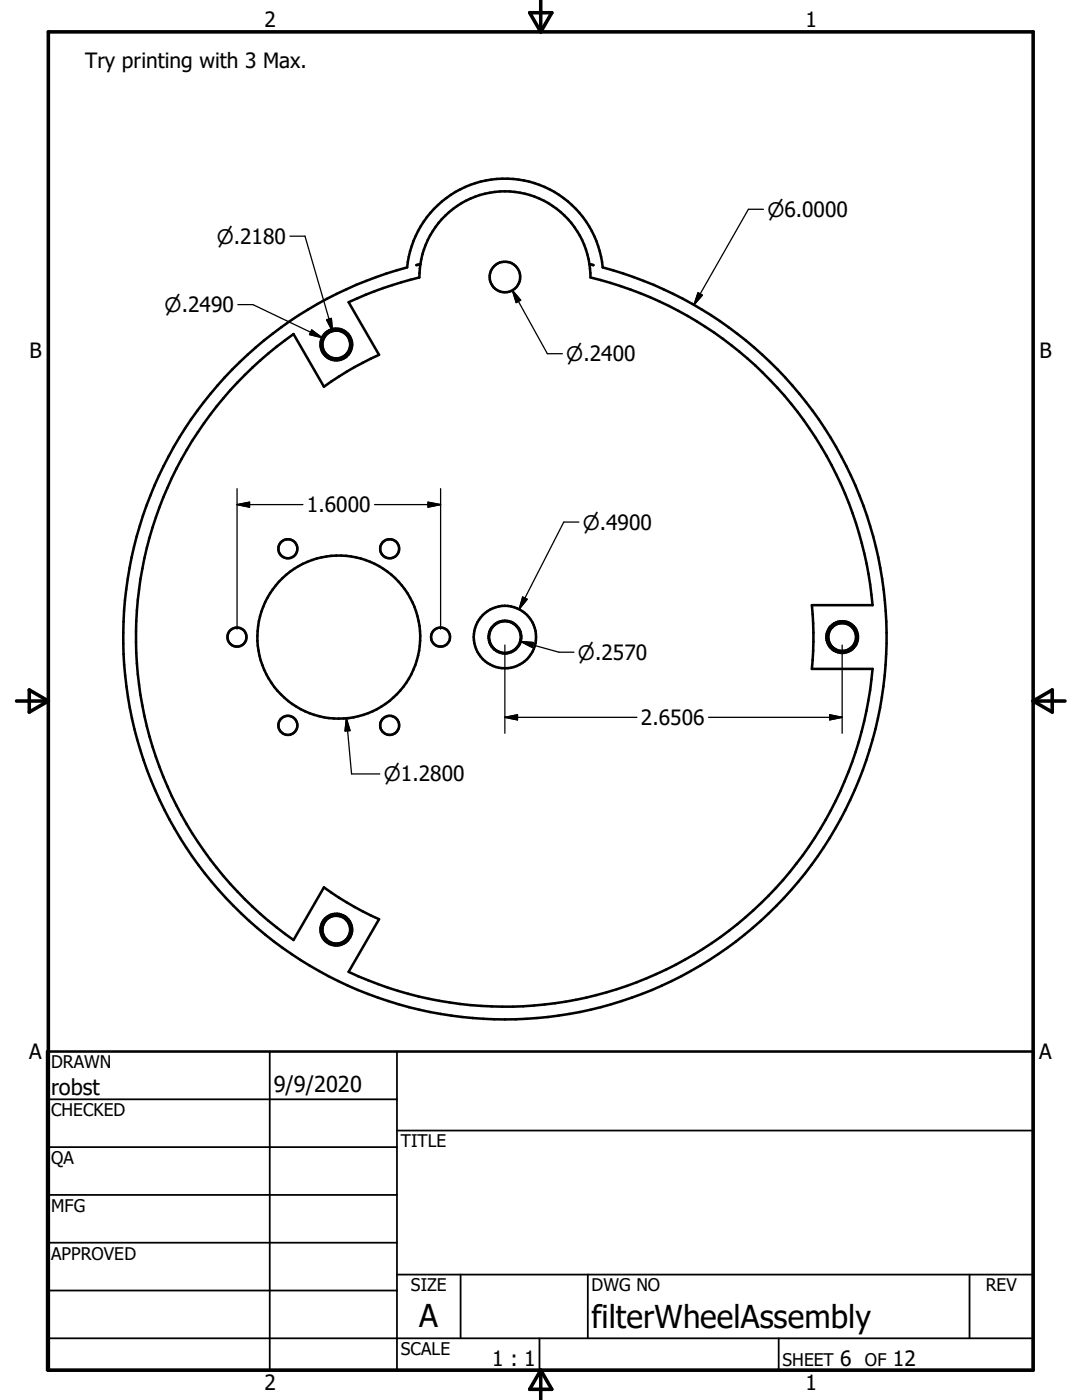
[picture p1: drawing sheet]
<svg xmlns="http://www.w3.org/2000/svg" width="216mm" height="279mm" viewBox="0 0 216 279" stroke-linecap="round" stroke-linejoin="round" font-family="sans-serif">
<g fill="none" stroke="#000" stroke-width=".51">
<path d="M83.9 52.7a17.1 17.1 0 0 1 16.9-14.5 17.1 17.1 0 0 1 16.8 14.5M83.9 52.7l-.8 .2M83.9 52.7l-.2 2.7a74.1 74.1 0 0 0-14.1 4.9l6 10.5-4.8 2.5-6.2 3.9-6-10.5a73.9 73.9 0 0 0 0 120.9l6-10.5 3 2.1 3.2 1.8 4.8 2.5-6 10.5a73.6 73.6 0 0 0 104.5-60.5h-12.1l.3-5.4v-3.7l-.3-3.6h12.1a73.7 73.7 0 0 0-56.3-65.4l-.2-2.7M117.6 52.7l.8 .2M46.3 73.7a76.6 76.6 0 0 1 34.9-20.3 19.6 19.6 0 0 1 19.6-17.7 19.6 19.6 0 0 1 19.5 17.7 76.3 76.3 0 0 1 53.3 96.1 76.3 76.3 0 0 1-98.2 49.6 76.4 76.4 0 0 1-29.1-125.4zM9.4 209.9h196.8v63.5h-196.8z"/>
<circle cx="100.8" cy="55.3" r="3.1"/>
<circle cx="67.1" cy="68.8" r="2.78"/>
<circle cx="67.1" cy="68.8" r="3.2"/>
<circle cx="57.4" cy="109.5" r="1.9"/>
<circle cx="77.7" cy="109.5" r="1.9"/>
<circle cx="47.3" cy="127.1" r="1.9"/>
<circle cx="67.6" cy="127.2" r="16.3"/>
<circle cx="87.9" cy="127.1" r="1.9"/>
<circle cx="100.8" cy="127.2" r="3.2"/>
<circle cx="100.8" cy="127.1" r="6.2"/>
<circle cx="100.8" cy="127.2" r="3.3"/>
<circle cx="168" cy="127.2" r="3.2"/>
<circle cx="168" cy="127.1" r="2.77"/>
<circle cx="57.4" cy="144.8" r="1.9"/>
<circle cx="77.7" cy="144.8" r="1.9"/>
<circle cx="67.1" cy="185.5" r="3.2"/>
<circle cx="67.1" cy="185.5" r="2.77"/>
</g>
<path d="M9.6 6.4h196.6v267h-196.6zM105.7 2.5h4.4l-2.2 3.9zM107.9 0v6.4M3.3 139.9h6.3M5.8 137.7l3.8 2.2-3.8 2.2zM206.2 139.9h6.3M206.2 139.9l3.8-2.2v4.4zM107.9 273.4v6M107.9 273.4l2.2 3.9h-4.4z" fill="none" stroke="#000" stroke-width=".71"/>
<g fill="none" stroke="#000" stroke-width=".36">
<path d="M9.4 219.4h69.8M53.8 209.9v63.5M79.2 209.9v63.5M9.4 228.9h69.8M9.4 238.5h69.8M79.2 225.6h127M9.4 248h69.8M9.4 257.6h69.8M79.2 254.4h127M91.9 254.4v12.7M117.3 254.4v12.7M193.5 254.4v12.7"/>
<path d="M9.4 267.1h196.8M107.6 267.1v6.3M155.4 267.1v6.3"/>
</g>
<g fill="none" stroke="#000" stroke-width=".25">
<path d="M57.9 47.1h3l5.4 19M102.2 57.9l7 12.7h3M102.2 57.9l1.7 2-.9 .5zM139.3 58.4l.8 .5-1.6 1.9zM152.3 41.8h-3l-10.8 19M47.5 60.8h3l13.8 6.6M62.2 65.9l2.1 1.5-2.5-.6zM65.2 63.8l.9-.3 .2 2.6zM47.3 97.5v28.1M87.9 97.5v28.1M47.3 100.7h13.1M47.3 100.7l2.5-.5v1z"/>
<path d="M74.7 100.7h13.2M85.4 100.2l2.5 .5-2.5 .5zM104.3 119.1l.9 .5-1.6 2zM115.5 104.2h-3l-8.9 17.4M100.7 128.7v17.6M103.9 128l7.6 2.2h3M103.9 128l2.5 .2-.2 1zM168 128.7v17.6M69.1 143.3l1 11.2h5.7M69.1 143.3l.7 2.5-.9 .1zM100.7 143.2h26.4M100.7 143.2l2.6-.5v1z"/>
<path d="M141.4 143.2h26.6M165.6 142.7l2.4 .5-2.4 .5z"/>
</g>
<path d="M102.2 57.9l1.7 2-.9 .5zM139.3 58.4l.8 .5-1.6 1.9zM62.2 65.9l2.1 1.5-2.5-.6zM65.2 63.8l.9-.3 .2 2.6zM47.3 100.7l2.5-.5v1zM85.4 100.2l2.5 .5-2.5 .5zM104.3 119.1l.9 .5-1.6 2zM103.9 128l2.5 .2-.2 1zM69.1 143.3l.7 2.5-.9 .1zM100.7 143.2l2.6-.5v1zM165.6 142.7l2.4 .5-2.4 .5z" fill="#000" stroke="#000" stroke-width=".25"/>
<g font-size="6.3">
<text x="83.7" y="264.9">A</text>
<text x="118" y="265">filterWheelAssembly</text>
</g>
<g font-size="4.4">
<text x="10.2" y="218.6">robst</text>
<text x="54.6" y="217.9">9/9/2020</text>
</g>
<g font-size="4.2">
<text x="52.8" y="5.4">2</text>
<text x="160.7" y="5.4">1</text>
<text x="17" y="13.6">Try printing with 3 Max.</text>
<text x="5.9" y="71.5">B</text>
<text x="207.4" y="71.5">B</text>
<text x="61.3" y="102.3">1.6000</text>
<text x="127.9" y="144.7">2.6506</text>
<text x="5.8" y="211.4">A</text>
<text x="207.4" y="211.4">A</text>
<text x="98.2" y="272.7">1 : 1</text>
<text x="167.7" y="272.6">6</text>
<text x="178.2" y="272.6">12</text>
<text x="52.8" y="277.5">2</text>
<text x="160.7" y="277.5">1</text>
</g>
<g font-size="4">
<text x="153.1" y="43.3">n6.0000</text>
<text x="43.3" y="48.6">n.2180</text>
<text x="32.9" y="62.3">n.2490</text>
<text x="113" y="72.1">n.2400</text>
<text x="116.3" y="105.7">n.4900</text>
<text x="115.3" y="131.7">n.2570</text>
<text x="76.6" y="155.9">n1.2800</text>
</g>
<g font-size="3.5">
<text x="10.2" y="213.1">DRAWN</text>
<text x="10.2" y="222.7">CHECKED</text>
<text x="10.2" y="232.3">QA</text>
<text x="80" y="228.9">TITLE</text>
<text x="10.2" y="241.8">MFG</text>
<text x="10.2" y="251.4">APPROVED</text>
<text x="82" y="257.7">SIZE</text>
<text x="118" y="257.7">DWG NO</text>
<text x="196.7" y="257.6">REV</text>
<text x="80" y="270.4">SCALE</text>
<text x="156.1" y="272.6">SHEET</text>
<text x="172.6" y="272.6">OF</text>
</g>
</svg>
